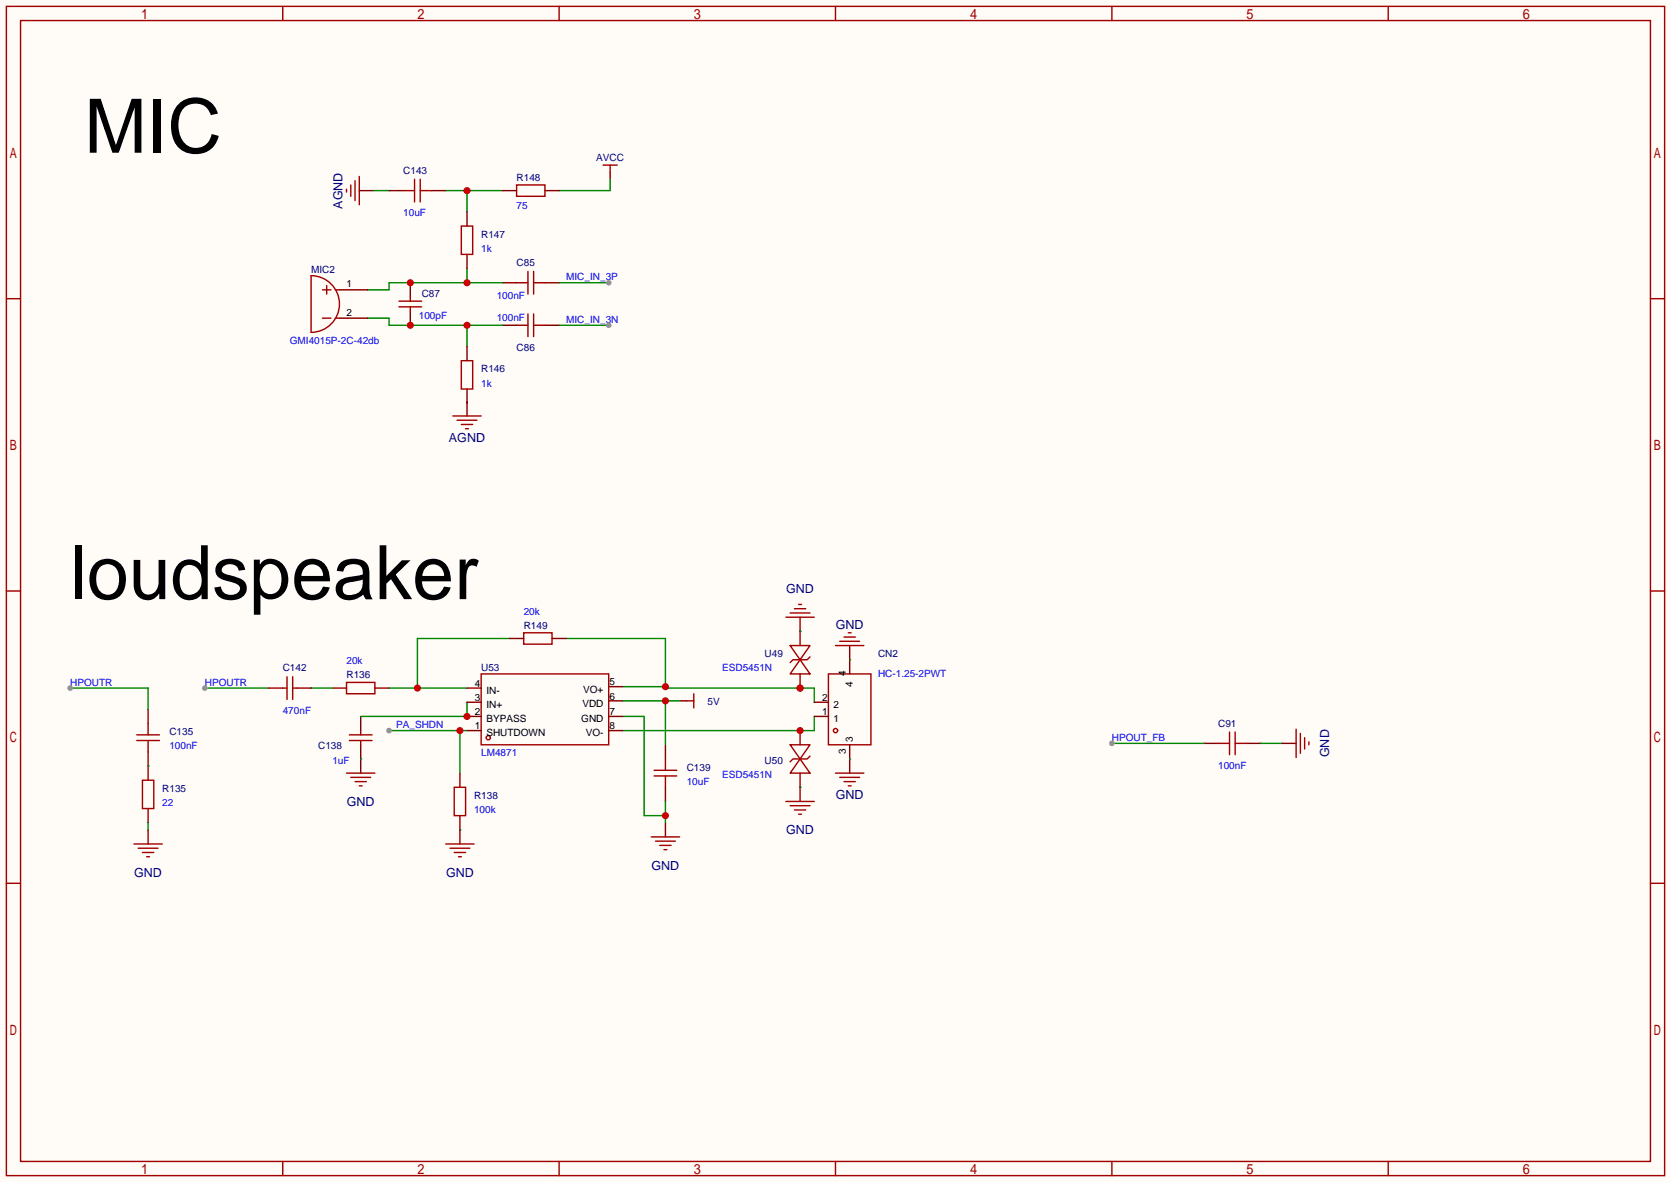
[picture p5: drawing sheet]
<svg xmlns="http://www.w3.org/2000/svg" width="299mm" height="212mm" viewBox="0 0 299 212" stroke-linecap="round" stroke-linejoin="round" font-family="sans-serif">
<path d="M0 0h299.5v211.8h-299.5z" fill="#fffcf7"/>
<g fill="none" stroke="#a10000" stroke-width=".25">
<path d="M1.1 1.1h297.2v209.6h-297.2zM3.7 3.7h292.1v204.5h-292.1zM50.7 1.1v2.6M100.2 1.1v2.6M149.7 1.1v2.6M199.3 1.1v2.6M248.8 1.1v2.6M1.1 53.5h2.6M71.5 55h4.1M71.5 54h4.1M73.5 53.2v.8M73.5 55v.8"/>
<path d="M92.6 50.7h2M92.6 58.3h2M94.6 48.6v4.1M94.6 56.3v4M95.6 50.7h2.1M95.6 48.6v4.1M95.6 56.3v4M95.6 58.3h2.1M295.8 53.5h2.5M1.1 105.9h2.6M295.8 105.9h2.5M1.1 158.3h2.6"/>
<path d="M295.8 158.3h2.5M50.7 208.2v2.5M100.2 208.2v2.5M149.7 208.2v2.5M199.3 208.2v2.5M248.8 208.2v2.5"/>
</g>
<path d="M73.5 50.7v2.5M73.5 55.8v2.5M90 50.7h2.6M90 58.3h2.6M97.7 50.7h2.5M97.7 58.3h2.5" fill="none" stroke="#870000" stroke-width=".25"/>
<path d="M100.2 58.3h8.9" fill="none" stroke="#008700" stroke-width=".25"/>
<circle cx="109.1" cy="58.3" r=".51" fill="#999"/>
<path d="M109.3 30.9v1.2" fill="none" stroke="#870000" stroke-width=".25"/>
<path d="M108.1 29.6h2.5M109.3 29.6v1.3" fill="none" stroke="#a10000" stroke-width=".25"/>
<path d="M79.9 34.2h10.1M83.7 34.2v3.8" fill="none" stroke="#008700" stroke-width=".25"/>
<circle cx="83.7" cy="34.2" r=".63" fill="#c00"/>
<path d="M64.4 34.2h2.5M83.7 72v2.5" fill="none" stroke="#870000" stroke-width=".25"/>
<path d="M62.1 33.9v.5M62.9 33.1v2.1M63.6 32.4v3.5M64.4 31.6v5.1M81.2 74.5h5M81.9 75.3h3.6M82.7 76.1h2M83.4 76.8h.5" fill="none" stroke="#a10000" stroke-width=".25"/>
<path d="M65.9 57h3.8v1.3h20.3M83.7 58.3v3.8M83.7 72v.3" fill="none" stroke="#008700" stroke-width=".25"/>
<g fill="#c00">
<circle cx="83.7" cy="58.3" r=".63"/>
<circle cx="73.5" cy="58.3" r=".63"/>
</g>
<path d="M83.7 48.1v2.6M90 50.7h-20.3v1.2h-3.8" fill="none" stroke="#008700" stroke-width=".25"/>
<g fill="#c00">
<circle cx="83.7" cy="50.7" r=".63"/>
<circle cx="73.5" cy="50.7" r=".63"/>
</g>
<path d="M109.3 32.1v2.1h-9.1M199.3 133.2h16.5M225.9 133.2h3.8" fill="none" stroke="#008700" stroke-width=".25"/>
<path d="M215.8 133.2h2.5M223.4 133.2h2.5" fill="none" stroke="#870000" stroke-width=".25"/>
<path d="M218.3 133.2h2M220.3 131.2v4.1M221.4 131.2v4.1M221.4 133.2h2" fill="none" stroke="#a10000" stroke-width=".25"/>
<circle cx="199.3" cy="133.2" r=".51" fill="#999"/>
<path d="M24.5 131.7h4.1M24.5 132.7h4.1M25.5 139.8h2.1v5.1h-2.1zM26.5 129.7v2M26.5 132.7v2M24 151.3h5.1M24.8 152h3.5M25.5 152.8h2.1M26.3 153.5h.5" fill="none" stroke="#a10000" stroke-width=".25"/>
<path d="M26.5 127.1v2.6M26.5 134.7v5.1M26.5 144.9v2.5M26.5 148.7v2.6" fill="none" stroke="#870000" stroke-width=".25"/>
<path d="M12.6 123.3h13.9v3.8M26.5 137.3h.1" fill="none" stroke="#008700" stroke-width=".25"/>
<circle cx="12.6" cy="123.3" r=".51" fill="#999"/>
<path d="M62.1 122.3h5.1v2h-5.1z" fill="none" stroke="#a10000" stroke-width=".25"/>
<path d="M59.6 123.3h2.5M67.2 123.3h2.5" fill="none" stroke="#870000" stroke-width=".25"/>
<path d="M36.7 123.3h11.4M55.8 123.3h3.8" fill="none" stroke="#008700" stroke-width=".25"/>
<circle cx="36.7" cy="123.3" r=".51" fill="#999"/>
<path d="M91.3 114.4h-16.5v8.9M69.7 123.3h14" fill="none" stroke="#008700" stroke-width=".25"/>
<circle cx="74.8" cy="123.3" r=".63" fill="#c00"/>
<path d="M64.6 128.4v2.5M64.6 133.5v5.1" fill="none" stroke="#870000" stroke-width=".25"/>
<path d="M62.1 138.6h5.1M62.6 132.7h4.1M62.6 131.7h4.1M62.9 139.3h3.5M64.6 130.9v.8M64.6 132.7v.8M63.6 140.1h2.1M64.4 140.8h.5" fill="none" stroke="#a10000" stroke-width=".25"/>
<path d="M101.5 114.4h17.8v8.9h26.6v2.6M64.6 136h.1M83.7 125.9v2.5h-19.1M111.6 123.1h7.7" fill="none" stroke="#008700" stroke-width=".25"/>
<g fill="#c00">
<circle cx="119.3" cy="123.1" r=".63"/>
<circle cx="143.4" cy="123.3" r=".63"/>
</g>
<path d="M111.6 128.4h3.8v17.8h3.9M145.9 128.4v2.5h-34.3M119.3 143.6v3.8" fill="none" stroke="#008700" stroke-width=".25"/>
<path d="M119.3 133.5v2.5M119.3 141.1v2.5M119.3 147.4v2.6" fill="none" stroke="#870000" stroke-width=".25"/>
<path d="M117.2 139.1h4.1M117.2 138h4.1M119.3 136v2M119.3 139.1v2M116.7 150h5.1M117.5 150.7h3.5M118.2 151.5h2.1M119 152.3h.5" fill="none" stroke="#a10000" stroke-width=".25"/>
<circle cx="119.3" cy="146.2" r=".63" fill="#c00"/>
<path d="M82.4 138.6v2.5M121.8 125.6h1.3M82.4 146.2v2.5" fill="none" stroke="#870000" stroke-width=".25"/>
<path d="M123.1 125.6h1.2M124.3 124.3v2.6M81.4 141.1h2v5.1h-2z" fill="none" stroke="#a10000" stroke-width=".25"/>
<path d="M69.7 130.9h14M82.4 130.9v7.7" fill="none" stroke="#008700" stroke-width=".25"/>
<circle cx="82.4" cy="130.9" r=".63" fill="#c00"/>
<circle cx="69.7" cy="130.9" r=".51" fill="#999"/>
<path d="M143.4 113.2v2.5M143.4 120.8v2.5M82.4 148.7v2.6" fill="none" stroke="#870000" stroke-width=".25"/>
<path d="M141.6 115.7h3.6l-1.8 2.5zM143.4 118.2l1.8 2.6h-3.6zM145.2 117.7l-.5 .5h-2.6l-.5 .5M79.9 151.3h5.1M80.6 152h3.6M81.4 152.8h2M82.2 153.5h.5" fill="none" stroke="#a10000" stroke-width=".25"/>
<path d="M82.4 148.7h.1" fill="none" stroke="#008700" stroke-width=".25"/>
<circle cx="143.4" cy="123.3" r=".63" fill="#c00"/>
<path d="M141.6 133.5h3.6l-1.8 2.5zM143.4 136l1.8 2.6h-3.6zM145.2 135.5l-.5 .5h-2.6l-.5 .5" fill="none" stroke="#a10000" stroke-width=".25"/>
<path d="M143.4 130.9v2.6M143.4 138.6v2.5" fill="none" stroke="#870000" stroke-width=".25"/>
<circle cx="143.4" cy="130.9" r=".63" fill="#c00"/>
<g fill="none" stroke="#870000" stroke-width=".25">
<path d="M69.7 34.2h2.6M77.3 34.2h2.6M83.7 38v2.5M90 34.2h2.6M97.7 34.2h2.5M60.8 51.9h5.1M60.8 57h5.1M83.7 45.6v2.5M83.7 62.1v2.5M83.7 69.7v2.6M91.3 114.4h2.6M98.9 114.4h2.6"/>
<path d="M143.4 110.6v2.6M152.3 115.7v5.1M48.1 123.3h2.6M53.2 123.3h2.6M145.9 128.4h2.6M145.9 125.9h2.6M152.3 133.5v5.1M229.7 133.2h2.6M143.4 141.1v2.5"/>
</g>
<g fill="none" stroke="#a10000" stroke-width=".25">
<path d="M72.3 34.2h2M74.3 32.1v4.1M75.3 32.1v4.1M75.3 34.2h2M92.6 33.1h5.1v2.1h-5.1zM55.8 49.4a5.1 5.1 0 0 1 5 5.1 5.1 5.1 0 0 1-5 5.1zM57.8 57h1.5M57.8 51.9h1.5M58.5 51.2v1.5M60.1 57h.7M60.1 51.9h.7M82.7 40.5h2v5.1h-2z"/>
<path d="M82.7 64.6h2v5.1h-2zM93.9 113.4h5v2h-5zM140.8 110.6h5.1M141.6 109.9h3.6M142.4 109.1h2M143.1 108.3h.5M149.7 115.7h5.1M150.5 114.9h3.6M151.3 114.2h2M152 113.4h.5M50.7 123.3h.7M51.4 121.3v4"/>
<path d="M52.5 121.3v4M52.5 123.3h.7M148.5 120.8h7.6v12.7h-7.6zM149.7 138.6h5.1M150.5 139.3h3.6M232.3 130.7v5.1M233 131.4v3.6M233.8 132.2v2M234.6 133v.5M140.8 143.6h5.1M141.6 144.4h3.6M142.4 145.2h2"/>
<path d="M143.1 145.9h.5M151.3 140.1h2M152 140.8h.5"/>
<circle cx="149.7" cy="130.9" r=".38"/>
</g>
<path d="M66.9 34.2h2.8M100.2 50.7h8.9M143.4 113.2h.1M152.3 118.2h.1M152.3 136h.1M26.5 147.4v1.3M143.4 141.1h.1" fill="none" stroke="#008700" stroke-width=".25"/>
<circle cx="109.1" cy="50.7" r=".51" fill="#999"/>
<g fill="none" stroke="#a10000" stroke-width=".25">
<path d="M86.2 120.8h22.9v12.7h-22.9z"/>
<circle cx="87.5" cy="132.2" r=".38"/>
</g>
<path d="M83.7 130.9h2.5M83.7 128.4h2.5" fill="none" stroke="#870000" stroke-width=".25"/>
<circle cx="83.7" cy="128.4" r=".63" fill="#c00"/>
<path d="M83.7 125.9h2.5M83.7 123.3h2.5M109.1 123.1h2.5M109.1 125.6h2.5M109.1 128.4h2.5M109.1 130.9h2.5" fill="none" stroke="#870000" stroke-width=".25"/>
<path d="M111.6 125.6h10.2M119.3 125.6v7.9" fill="none" stroke="#008700" stroke-width=".25"/>
<circle cx="119.3" cy="125.6" r=".63" fill="#c00"/>
<g font-size="13.4">
<text x="15.1" y="27.4">MIC</text>
<text x="12.6" y="107.4">loudspeaker</text>
</g>
<g font-size="2.2" fill="#000080">
<text x="61.4" y="37.4" transform="rotate(-90 61.4 37.4)">AGND</text>
<text x="80.5" y="79.2">AGND</text>
<text x="140.9" y="106.4">GND</text>
<text x="149.8" y="112.7">GND</text>
<text x="238.2" y="135.7" transform="rotate(-90 238.2 135.7)">GND</text>
<text x="149.8" y="143.2">GND</text>
<text x="62.2" y="144.5">GND</text>
<text x="140.9" y="149.5">GND</text>
<text x="116.8" y="155.9">GND</text>
<text x="24.1" y="157.2">GND</text>
<text x="79.9" y="157.2">GND</text>
</g>
<g font-size="1.8" fill="#000080">
<text x="106.9" y="28.9">AVCC</text>
<text x="72.3" y="31.2">C143</text>
<text x="92.6" y="32.4">R148</text>
<text x="86.2" y="42.6">R147</text>
<text x="92.6" y="47.7">C85</text>
<text x="55.8" y="49">MIC2</text>
<text x="75.6" y="53.3">C87</text>
<text x="92.6" y="62.9">C86</text>
<text x="86.2" y="66.7">R146</text>
<text x="93.9" y="112.7">R149</text>
<text x="137" y="117.8">U49</text>
<text x="157.4" y="117.8">CN2</text>
<text x="50.7" y="120.3">C142</text>
<text x="62.1" y="121.6">R136</text>
<text x="86.2" y="120.3">U53</text>
<text x="30.4" y="131.8">C135</text>
<text x="126.8" y="126.4">5V</text>
<text x="218.3" y="130.2">C91</text>
<text x="57" y="134.3">C138</text>
<text x="137" y="136.8">U50</text>
<text x="29.1" y="141.9">R135</text>
<text x="85" y="143.2">R138</text>
<text x="123.1" y="138.1">C139</text>
</g>
<g font-size="1.8" fill="#00f">
<text x="72.3" y="38.8">10uF</text>
<text x="92.6" y="37.5">75</text>
<text x="86.2" y="45.1">1k</text>
<text x="89" y="53.5">100nF</text>
<text x="101.5" y="50.2">MIC_IN_3P</text>
<text x="75.1" y="57.1">100pF</text>
<text x="89" y="57.6">100nF</text>
<text x="101.5" y="57.8">MIC_IN_3N</text>
<text x="51.9" y="61.7">GMI4015P-2C-42db</text>
<text x="86.2" y="69.3">1k</text>
<text x="93.9" y="110.2">20k</text>
<text x="62.1" y="119.1">20k</text>
<text x="12.6" y="122.9">HPOUTR</text>
<text x="36.7" y="122.9">HPOUTR</text>
<text x="129.4" y="120.3">ESD5451N</text>
<text x="157.4" y="121.3">HC-1.25-2PWT</text>
<text x="50.7" y="127.9">470nF</text>
<text x="71" y="130.5">PA_SHDN</text>
<text x="30.4" y="134.3">100nF</text>
<text x="59.6" y="136.8">1uF</text>
<text x="86.2" y="135.6">LM4871</text>
<text x="199.3" y="132.8">HPOUT_FB</text>
<text x="218.3" y="137.9">100nF</text>
<text x="123.1" y="140.6">10uF</text>
<text x="129.4" y="139.4">ESD5451N</text>
<text x="29.1" y="144.5">22</text>
<text x="85" y="145.7">100k</text>
</g>
<g font-size="1.8">
<text x="62.1" y="51.5">1</text>
<text x="62.1" y="56.6">2</text>
<text x="85.1" y="125.6">3</text>
<text x="85.1" y="123.1">4</text>
<text x="87.2" y="124.4">IN-</text>
<text x="104.5" y="124.1">VO+</text>
<text x="109.2" y="122.8">5</text>
<text x="109.2" y="125.4">6</text>
<text x="147.3" y="125.6">2</text>
<text x="151.6" y="121.1" transform="rotate(-90 151.6 121.1)">4</text>
<text x="152.8" y="123.2" transform="rotate(-90 152.8 123.2)">4</text>
<text x="85.1" y="130.7">1</text>
<text x="85.1" y="128.2">2</text>
<text x="87.2" y="132">SHUTDOWN</text>
<text x="87.2" y="129.5">BYPASS</text>
<text x="87.2" y="126.9">IN+</text>
<text x="104.2" y="129.5">GND</text>
<text x="104.4" y="126.7">VDD</text>
<text x="105" y="132">VO-</text>
<text x="109.2" y="128.2">7</text>
<text x="109.2" y="130.7">8</text>
<text x="147.3" y="128.2">1</text>
<text x="149.4" y="129.5">1</text>
<text x="149.4" y="126.9">2</text>
<text x="151.6" y="135.1" transform="rotate(-90 151.6 135.1)">3</text>
<text x="152.8" y="133" transform="rotate(-90 152.8 133)">3</text>
</g>
</svg>
